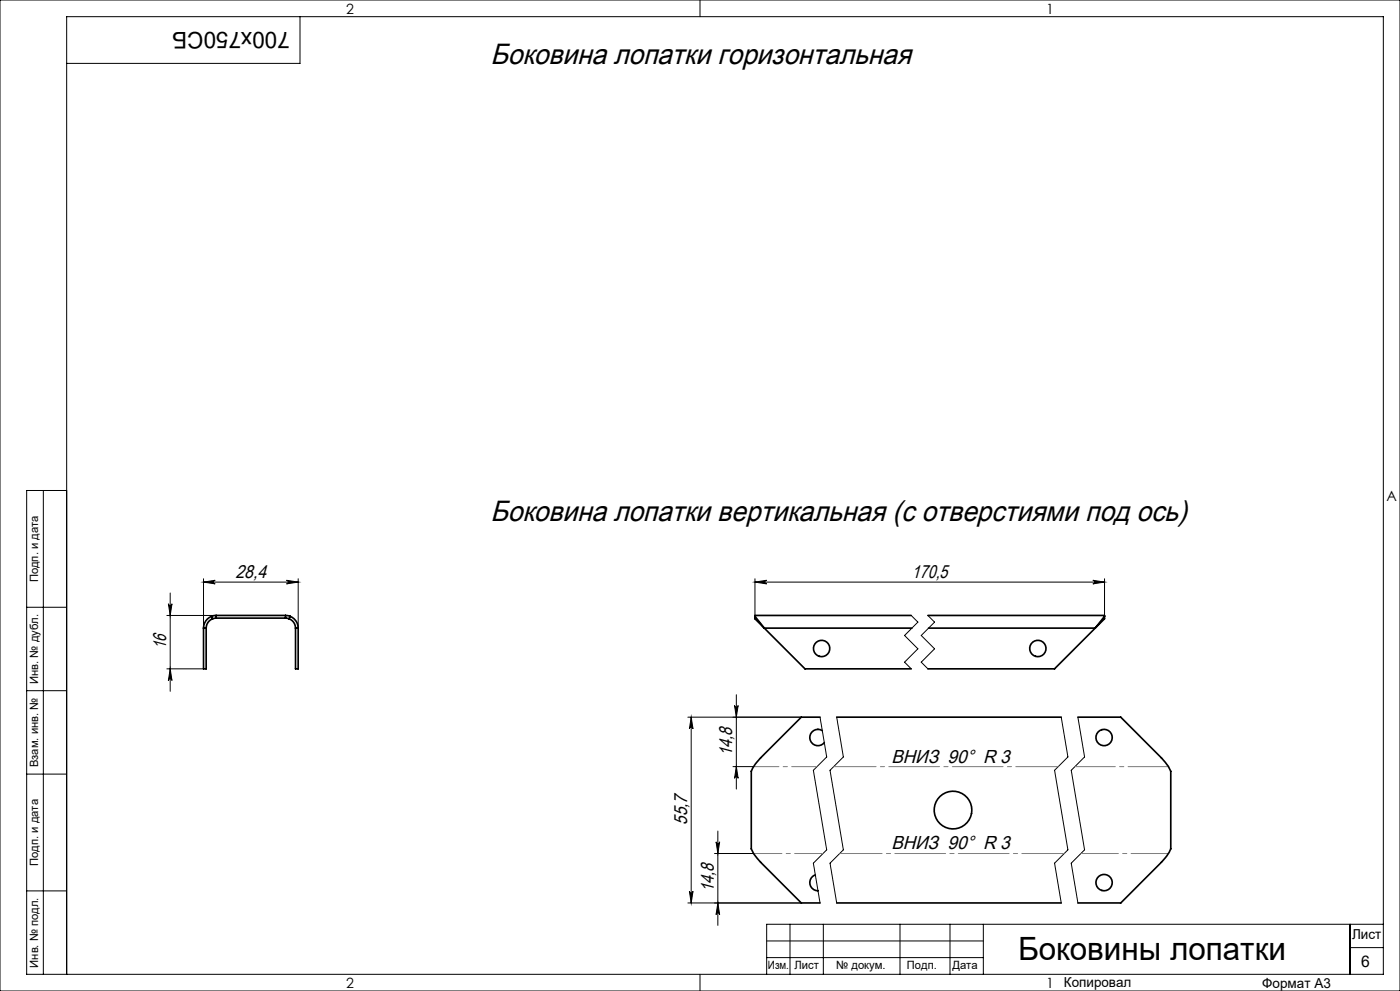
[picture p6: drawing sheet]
<svg xmlns="http://www.w3.org/2000/svg" width="420mm" height="297mm" viewBox="0 0 420 297" stroke-linecap="round" stroke-linejoin="round" font-family="sans-serif">
<g fill="none" stroke="#000" stroke-width=".3">
<path d="M0 0h420v297h-420zM90 5v14h-70M210 0v5M13 147v145M20 147h-12v145h407v-287h-395v287M51.1 177.7v29.5M61.1 174.5h28.4M61.1 173.5v14.7M61.1 174.5l3.5-.6a.54 .54 0 0 0-.6 .6 .54 .54 0 0 0 .6 .5zM86 173.9l3.5 .6-3.5 .5a.54 .54 0 0 0 .5-.5 .54 .54 0 0 0-.5-.6zM89.5 173.5v14.7M226.5 174.5l3.5-.6a.54 .54 0 0 0-.5 .6 .54 .54 0 0 0 .5 .5z"/>
<path d="M226.5 173.5v10.9M226.5 174.5h104.9M327.9 173.9l3.5 .6-3.5 .5a.54 .54 0 0 0 .5-.5 .54 .54 0 0 0-.5-.6zM331.4 173.5v10.9M8 182h12M50.1 184.5h14.7M50.5 181a.54 .54 0 0 0 .6 .5 .54 .54 0 0 0 .5-.5l-.5 3.5zM273.4 184.5l2 2-4 4 4 4-4 4 2 2M278.4 184.5l2 2-4 4 4 4-4 4 2 2M8 207h12M50.1 200.5h10.9M51.1 200.5l.5 3.5a.54 .54 0 0 0-.5-.6 .54 .54 0 0 0-.6 .6z"/>
<path d="M207.4 214.9v55.7M207.4 214.9l.5 3.5a.54 .54 0 0 0-.5-.5 .54 .54 0 0 0-.6 .5zM220.4 211.4a.54 .54 0 0 0 .5 .5 .54 .54 0 0 0 .5-.5l-.5 3.5zM220.9 208.2v28.3M240.4 214.9h-34M246 214.9l2 12-4 4 4 23.8-4 4 2 11.9M251 214.9l2 12-4 4 4 23.8-4 4 2 11.9M318.4 214.9l2 12-4 4 4 23.8-4 4 2 11.9M323.4 214.9l2 12-4 4 4 23.8-4 4 2 11.9M8 232h12M219.9 229.8h6.2M220.9 229.8l.5 3.5a.54 .54 0 0 0-.5-.6 .54 .54 0 0 0-.5 .6z"/>
<path d="M214.4 255.8h11.7M214.8 252.3a.54 .54 0 0 0 .6 .5 .54 .54 0 0 0 .5-.5l-.5 3.5zM215.4 249.1v28.2M8 267h12M206.8 267.1a.54 .54 0 0 0 .6 .5 .54 .54 0 0 0 .5-.5l-.5 3.5zM215.4 270.6l.5 3.5a.54 .54 0 0 0-.5-.5 .54 .54 0 0 0-.6 .5zM237 277v15M240.4 270.6h-34M247 277v15M270 277v15M285 277v15M295 277v15"/>
<path d="M405 277v15M415 277h-185v15M210 292v5M230 287h65M230 282h65M405 284h10"/>
</g>
<path d="M246.9 255.8h-20.8" fill="none" stroke="#808080" stroke-width=".3" stroke-dasharray="15.2 1.3 1.3 1.3" stroke-dashoffset="6.7"/>
<path d="M226.1 229.8h19" fill="none" stroke="#808080" stroke-width=".3" stroke-dasharray="15.2 1.3 1.3 1.3" stroke-dashoffset="7.6"/>
<path d="M250.1 229.8h67.4M319.3 255.8h-67.4" fill="none" stroke="#808080" stroke-width=".3" stroke-dasharray="15.2 1.3 1.3 1.3" stroke-dashoffset="2.5"/>
<path d="M350.5 255.8h-26.2" fill="none" stroke="#808080" stroke-width=".3" stroke-dasharray="15.2 1.3 1.3 1.3" stroke-dashoffset="4"/>
<path d="M322.5 229.8h28" fill="none" stroke="#808080" stroke-width=".3" stroke-dasharray="15.2 1.3 1.3 1.3" stroke-dashoffset="3.1"/>
<g fill="#000">
<path d="M61.1 174.5l3.5-.6a.54 .54 0 0 0-.6 .6 .54 .54 0 0 0 .6 .5zM86 173.9l3.5 .6-3.5 .5a.54 .54 0 0 0 .5-.5 .54 .54 0 0 0-.5-.6z"/>
<path d="M327.9 173.9l3.5 .6-3.5 .5a.54 .54 0 0 0 .5-.5 .54 .54 0 0 0-.5-.6zM226.5 174.5l3.5-.6a.54 .54 0 0 0-.5 .6 .54 .54 0 0 0 .5 .5z"/>
<path d="M51.1 200.5l.5 3.5a.54 .54 0 0 0-.5-.6 .54 .54 0 0 0-.6 .6zM50.5 181a.54 .54 0 0 0 .6 .5 .54 .54 0 0 0 .5-.5l-.5 3.5z"/>
<path d="M220.9 229.8l.5 3.5a.54 .54 0 0 0-.5-.6 .54 .54 0 0 0-.5 .6zM220.4 211.4a.54 .54 0 0 0 .5 .5 .54 .54 0 0 0 .5-.5l-.5 3.5zM215.4 270.6l.5 3.5a.54 .54 0 0 0-.5-.5 .54 .54 0 0 0-.6 .5zM214.8 252.3a.54 .54 0 0 0 .6 .5 .54 .54 0 0 0 .5-.5l-.5 3.5z"/>
<path d="M206.8 267.1a.54 .54 0 0 0 .6 .5 .54 .54 0 0 0 .5-.5l-.5 3.5zM207.4 214.9l.5 3.5a.54 .54 0 0 0-.5-.5 .54 .54 0 0 0-.6 .5z"/>
</g>
<g fill="none" stroke="#000" stroke-width=".5">
<path d="M61.1 188.3h.8M61.1 188.3v12.2h.8v-12.2M63.5 184.7a3.8 3.8 0 0 0-2.4 3.6M63.5 184.7l.3 .8M63.8 185.5a3 3 0 0 0-1.9 2.8M64.9 185.3l-1.1 .2M64.9 184.5l-1.4 .2M64.9 184.5v.8M64.9 185.3h20.8M64.9 184.5h20.8M85.7 184.5l1.3 .2M85.7 185.3l1 .2"/>
<path d="M85.7 184.5v.8M86.7 185.5a3 3 0 0 1 2 2.8M87 184.7a3.8 3.8 0 0 1 2.5 3.6M87 184.7l-.3 .8M88.7 188.3h.8M88.7 188.3v12.2h.8v-12.2M226.5 184.7l2.8 3.6M226.5 184.7a2.14 2.14 0 0 0 1.1 1.9l1.7 1.7M229.3 188.3h44.3M229.3 188.3l12.2 12.2h31.9M273.4 184.5h-46.9v.2M278.4 184.5h53v.2"/>
<path d="M278.6 188.3h50M328.6 188.3l-12.2 12.2h-38M331.4 184.7l-2.8 3.6M331.4 184.7a2.15 2.15 0 0 1-1.1 1.9l-1.7 1.7M246 214.9h-5.6l-12.2 12.2-1.6 1.9-1.2 2.1v23.3l.7 1.4 2.1 2.6 12.2 12.2h5.6M246.7 219a2.44 2.44 0 0 0-3.3 .6 2.44 2.44 0 0 0 .5 3.4 2.44 2.44 0 0 0 3.4-.4M251 214.9h67.4M323.4 214.9h12.8l12.2 12.2 2.1 2.6 .7 1.4v23.3l-1.2 2.1-1.6 1.9-12.2 12.2h-12.8M244.6 262.2a2.44 2.44 0 0 0-1.6 2.7 2.44 2.44 0 0 0 2.4 2.1M245.4 267h.1M251 270.6h67.4"/>
<circle cx="246.5" cy="194.4" r="2.45"/>
<circle cx="311.4" cy="194.4" r="2.45"/>
<circle cx="331.2" cy="221" r="2.45"/>
<circle cx="285.9" cy="242.8" r="5.6"/>
<circle cx="331.2" cy="264.5" r="2.45"/>
</g>
<text font-size="9.6" x="305.4" y="287.8">Боковины лопатки</text>
<g font-size="8.8">
<text x="147.2" y="19.1">Боковина лопатки горизонтальная</text>
<text x="147.2" y="156.2">Боковина лопатки вертикальная (с отверстиями под ось)</text>
</g>
<text font-size="6.9" x="86.9" y="9.4" transform="rotate(-180 86.9 9.4)">700x750СБ</text>
<g font-size="5.6">
<text x="70.6" y="173.2">28,4</text>
<text x="273.6" y="173.2">170,5</text>
<text x="49.8" y="194.6" transform="rotate(-90 49.8 194.6)">16</text>
<text x="219.6" y="226.6" transform="rotate(-90 219.6 226.6)">14,8</text>
<text x="267.4" y="228.6">ВНИЗ 90° R 3</text>
<text x="206.1" y="247.2" transform="rotate(-90 206.1 247.2)">55,7</text>
<text x="267.4" y="254.5">ВНИЗ 90° R 3</text>
<text x="214.1" y="267.5" transform="rotate(-90 214.1 267.5)">14,8</text>
</g>
<text font-size="4.8" x="408.3" y="289.7">6</text>
<g font-size="4.2">
<text x="103.8" y="4.2">2</text>
<text x="313.8" y="4.2">1</text>
<text x="415.9" y="150.2">A</text>
<text x="103.8" y="296.2">2</text>
<text x="313.8" y="296.2">1</text>
</g>
<g font-size="4.1">
<text x="405.6" y="281.5">Лист</text>
<text x="319.2" y="295.9">Копировал</text>
<text x="378.7" y="296">Формат А3</text>
</g>
<g font-size="3.4">
<text x="11.4" y="174.5" transform="rotate(-90 11.4 174.5)">Подп. и дата</text>
<text x="11.4" y="205" transform="rotate(-90 11.4 205)">Инв. № дубл.</text>
<text x="11.4" y="229.9" transform="rotate(-90 11.4 229.9)">Взам. инв. №</text>
<text x="11.4" y="259.5" transform="rotate(-90 11.4 259.5)">Подп. и дата</text>
<text x="11.4" y="290" transform="rotate(-90 11.4 290)">Инв. № подл.</text>
<text x="230.4" y="290.4">Изм.</text>
<text x="238.3" y="290.4">Лист</text>
<text x="250.9" y="290.4">№ докум.</text>
<text x="272.1" y="290.4">Подп.</text>
<text x="285.7" y="290.5">Дата</text>
</g>
</svg>
